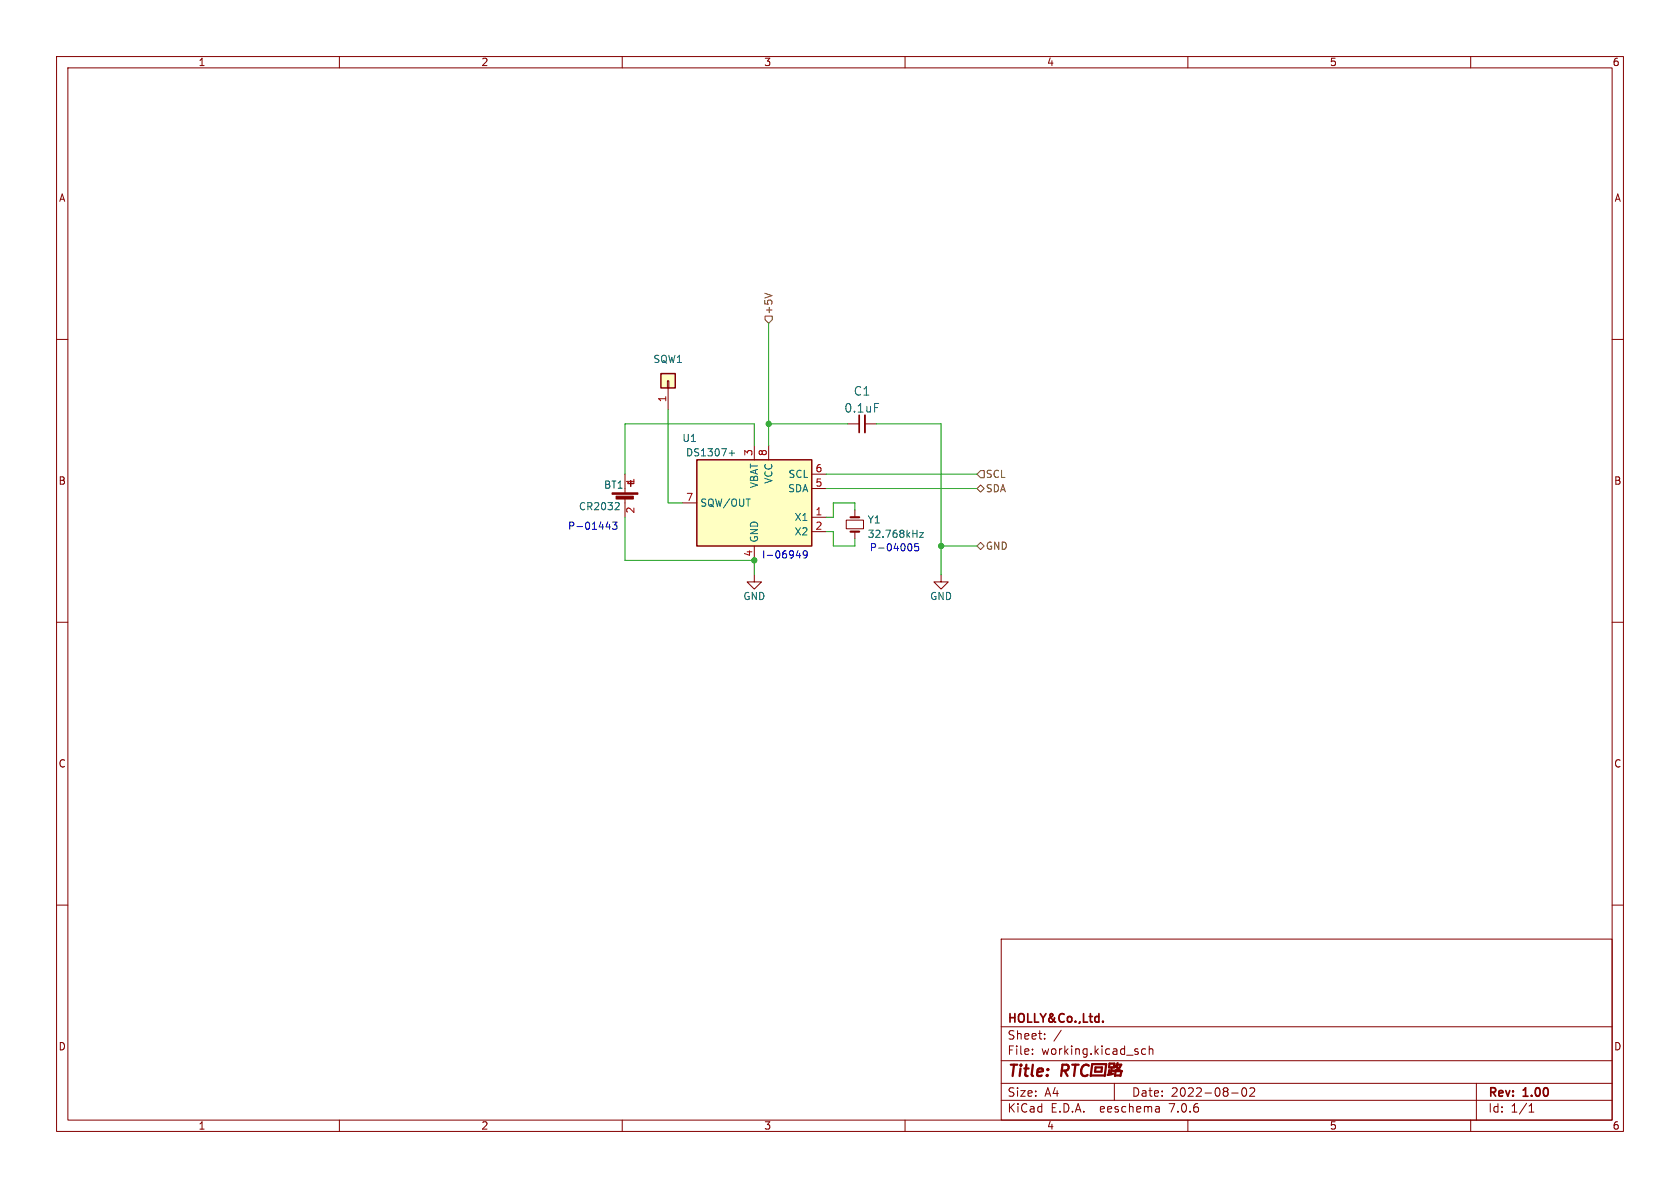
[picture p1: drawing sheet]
<svg xmlns="http://www.w3.org/2000/svg" width="297mm" height="210mm" viewBox="0 0 297 210" stroke-linecap="round" stroke-linejoin="round" font-family="sans-serif">
<g fill="none" stroke="#840000" stroke-width=".18">
<path d="M10 10h277v190h-277zM12 12h273v186h-273zM60 10v2M110 10v2M160 10v2M210 10v2M260 10v2M10 60h2M285 60h2M118 67.3h.2v1.3h-.2zM118.1 68.6v3.8M133.3 78.7v2.6"/>
<path d="M135.9 78.7v2.6M149.9 74.9h2M152.9 74.9h2M110.5 83.8v3.3M110.5 88.1v3.3M120.6 88.9h2.6M133.3 96.5v2.6M143.5 91.4h2.5M143.5 94h2.5M143.5 86.4h2.5M143.5 83.8h2.5M149.6 91.9h3.1v1.6h-3.1z"/>
<path d="M151.1 90.2v1.2M151.1 94v1.3M10 110h2M133.3 101.6v1.3h1.3l-1.3 1.2-1.2-1.2h1.2M166.4 101.6v1.3h1.2l-1.2 1.2-1.3-1.2h1.3M285 110h2M10 160h2M285 160h2M177 166h108v32h-108zM60 198v2M110 198v2M160 198v2"/>
<path d="M177 194.5h108M177 191.5h108M177 187.5h108M177 181.5h108M182.5 186.3v.1M182.5 185.5v.1M184.7 183.6v.1M184.7 182.8v.1M187.6 182.1l-1.3 2M197 191.5v3M202.5 185.5l-.4-.1-.3 .3v.4l.2 .2h.5M203.2 185.5l.2-.1 .3 .1 .1 .9"/>
<path d="M203.2 184.9v1.5M204.9 195.7l.1 .9M205 196.5l-.2 .1M205 196h-.2M210 198v2M217.7 193.2h1.2M219.7 192.4l.2-.1a.81 .81 0 0 1 .6 .6 .81 .81 0 0 1-.3 .8l-.2 .1a.81 .81 0 0 1-.3-1.4zM221 192.4l.5-.1 .2 .1 .1 .3-.9 1.1h.9M260 198v2M261 191.5v6.5M270.3 196.6h.9M270.3 195.5l.4-.4v1.5"/>
</g>
<g fill="none" stroke="#840000" stroke-width=".4">
<path d="M187.7 189.3h.8a.55 .55 0 0 0 .4-.5 .55 .55 0 0 0-.3-.6h-.8l-.2 2M188.2 189.3l.5 .9M189.6 188.2h1.1M190.1 188.2l-.2 2M192.5 188.4a.88 .88 0 0 0-1 0 .88 .88 0 0 0-.4 1 .69 .69 0 0 0 .3 .7 .69 .69 0 0 0 .9-.1M192.8 190.2l.3-2.1h2.5l-.3 2.1M192.8 190.1h2.5M193.7 188.7h1.1l-.1 .7h-1.1zM196.1 189.2l-.1 .8M196.1 188h.9l-.1 .7h-.8zM196.5 189.3h.3M196.5 188.7l-.1 1.2"/>
<path d="M196.8 189.8l-1 .2M197.1 190.1h1M197.2 189.4h1.1l-.2 .8M197.2 189.3l-.1 .9M197.3 188.4l-.3 .3M197.4 188.3l.1 .4 .5 .6 .4 .1M197.5 188.2h.7l-.2 .5-.7 .5-.5 .2M197.6 187.9l-.4 .7"/>
</g>
<path d="M151.9 73.4v3.1M195 180.5v.2" fill="none" stroke="#840000" stroke-width=".3"/>
<g fill="#ffffc2" stroke="#ffffc2" stroke-width=".18">
<path d="M123.2 81.3h20.3v15.2h-20.3z"/>
<path d="M116.8 66h2.6v2.6h-2.6z"/>
</g>
<path d="M116.8 66h2.6v2.6h-2.6zM123.2 81.3h20.3v15.2h-20.3z" fill="none" stroke="#840000" stroke-width=".25"/>
<path d="M129.4 79.6v1M154.6 71.3h.7M109.2 88.8l.3 .3-.1 .3-.7 .7h.8M128.9 80.1h1M162.6 94.1h.7l-.7 .9h.7" fill="none" stroke="#006464" stroke-width=".18"/>
<g fill="#840000" stroke="#840000" stroke-width=".18">
<path d="M108.2 87.1h4.6v.3h-4.6z"/>
<path d="M108.9 87.7h3.1v.5h-3.1z"/>
</g>
<path d="M152.9 73.4v3.1" fill="none" stroke="#840000" stroke-width=".33"/>
<path d="M150.4 91.4h1.5M150.4 94h1.5" fill="none" stroke="#840000" stroke-width=".38"/>
<path d="M135.2 51.8l1.3 .5M135.3 55.9h1.2v.6l-.6 .7-.6-.7zM172.7 86.4l.7-.7 .6 .7-.6 .6zM172.7 96.5l.7-.6 .6 .6-.6 .7zM173.4 83.2h.6v1.3h-.6l-.7-.7z" fill="none" stroke="#725600" stroke-width=".18"/>
<path d="M107.1 93.1h.8M107.7 92.7v.9M108.3 92.3h.8l-.4 .5 .3 .1v.5l-.2 .2-.5-.2M140.8 98.2h.8M141.4 97.8v.8M142.7 97.9l-.2 .3h-.3l-.2-.3 .1-.5h.4l.1 .1a.84 .84 0 0 1-.3 1.1h-.2M160.8 96.1a.68 .68 0 0 1 .4 .6 .68 .68 0 0 1-.4 .7M162.4 96.1h-.6l-.1 .6 .2-.1 .4 .1 .1 .1v.5l-.2 .1-.5-.1" fill="none" stroke="#0000c2" stroke-width=".18"/>
<path d="M135.9 57.2v21.5M118.1 72.4v16.5h2.5M133.3 78.7v-3.8h-22.8v8.9M135.9 74.9h14M154.9 74.9h11.5v26.7M110.5 91.4v7.7h22.8v2.5M146 94h1.3v2.5h3.8v-1.2M146 83.8h26.7M146 86.4h26.7M151.1 90.2v-1.3h-3.8v2.5h-1.3M166.4 96.5h6.3" fill="none" stroke="#009600" stroke-width=".18"/>
<g fill="#009600" stroke="#009600" stroke-width=".18">
<circle cx="135.9" cy="74.9" r=".46"/>
<circle cx="133.3" cy="99.1" r=".46"/>
<circle cx="166.4" cy="96.5" r=".46"/>
</g>
<text font-size="2.8" fill="#840000" x="178" y="190.9">Title:</text>
<g font-size="2.1" fill="#006464">
<text x="150.8" y="70.1">C1</text>
<text x="149.2" y="73.1">0.1uF</text>
</g>
<g font-size="2.1" fill="#840000">
<text x="178" y="184">Sheet:</text>
<text x="178" y="181.2">HOLLY&amp;Co.,Ltd.</text>
<text x="178" y="186.7">File:</text>
<text x="184.1" y="186.7">working.kicad_sch</text>
<text x="178" y="196.9">KiCad</text>
<text x="178" y="194.1">Size:</text>
<text x="184.7" y="194.1">A4</text>
<text x="185.7" y="196.9">E.D.A.</text>
<text x="194.6" y="196.9">eeschema</text>
<text x="200" y="194.1">Date:</text>
<text x="207" y="196.9">7.0.6</text>
<text x="207" y="194.1">2022-08-02</text>
<text x="263" y="194.3">Rev:</text>
<text x="263" y="196.9">Id:</text>
<text x="267.1" y="196.9">1/1</text>
<text x="269.4" y="194.3">1.00</text>
</g>
<g font-size="1.8" fill="#840000">
<text x="35" y="11.9">1</text>
<text x="85" y="11.9">2</text>
<text x="135" y="11.9">3</text>
<text x="185" y="11.9">4</text>
<text x="235" y="11.9">5</text>
<text x="285" y="11.9">6</text>
<text x="10.3" y="35.9">A</text>
<text x="285.3" y="35.9">A</text>
<text x="10.3" y="85.9">B</text>
<text x="285.3" y="85.9">B</text>
<text x="10.3" y="135.9">C</text>
<text x="285.3" y="135.9">C</text>
<text x="10.3" y="185.9">D</text>
<text x="285.3" y="185.9">D</text>
<text x="35" y="199.9">1</text>
<text x="85" y="199.9">2</text>
<text x="135" y="199.9">3</text>
<text x="185" y="199.9">4</text>
<text x="235" y="199.9">5</text>
<text x="285" y="199.9">6</text>
</g>
<g font-size="1.8" fill="#725600">
<text x="136.8" y="55.7" transform="rotate(-90 136.8 55.7)">+5V</text>
<text x="174.2" y="87.2">SDA</text>
<text x="174.2" y="84.7">SCL</text>
<text x="174.2" y="97.4">GND</text>
</g>
<g font-size="1.8" fill="#006464">
<text x="115.4" y="64.4">SQW1</text>
<text x="120.5" y="78.3">U1</text>
<text x="121.2" y="80.9">DS1307+</text>
<text x="106.7" y="86.6">BT1</text>
<text x="123.7" y="89.8">SQW/OUT</text>
<text x="134.2" y="86.4" transform="rotate(-90 134.2 86.4)">VBAT</text>
<text x="136.8" y="85.6" transform="rotate(-90 136.8 85.6)">VCC</text>
<text x="139.2" y="87.2">SDA</text>
<text x="139.3" y="84.7">SCL</text>
<text x="102.2" y="90.4">CR2032</text>
<text x="140.4" y="92.3">X1</text>
<text x="140.4" y="94.8">X2</text>
<text x="153.3" y="92.7">Y1</text>
<text x="153.3" y="95.3">32.768kHz</text>
<text x="134.2" y="96" transform="rotate(-90 134.2 96)">GND</text>
<text x="131.3" y="106.3">GND</text>
<text x="164.3" y="106.3">GND</text>
</g>
<g font-size="1.8" fill="#a90000">
<text x="117.9" y="71.2" transform="rotate(-90 117.9 71.2)">1</text>
<text x="133.1" y="80.7" transform="rotate(-90 133.1 80.7)">3</text>
<text x="135.6" y="80.7" transform="rotate(-90 135.6 80.7)">8</text>
<text x="144.1" y="83.6">6</text>
<text x="112.5" y="85.8" transform="rotate(-90 112.5 85.8)">1</text>
<text x="121.2" y="88.6">7</text>
<text x="144.1" y="86.1">5</text>
<text x="112.5" y="90.9" transform="rotate(-90 112.5 90.9)">2</text>
<text x="144.1" y="91.2">1</text>
<text x="144.1" y="93.7">2</text>
<text x="133.1" y="98.5" transform="rotate(-90 133.1 98.5)">4</text>
</g>
<g font-size="1.8" fill="#0000c2">
<text x="100.3" y="93.7">P-01443</text>
<text x="134.6" y="98.8">I-06949</text>
<text x="153.7" y="97.5">P-04005</text>
</g>
</svg>
